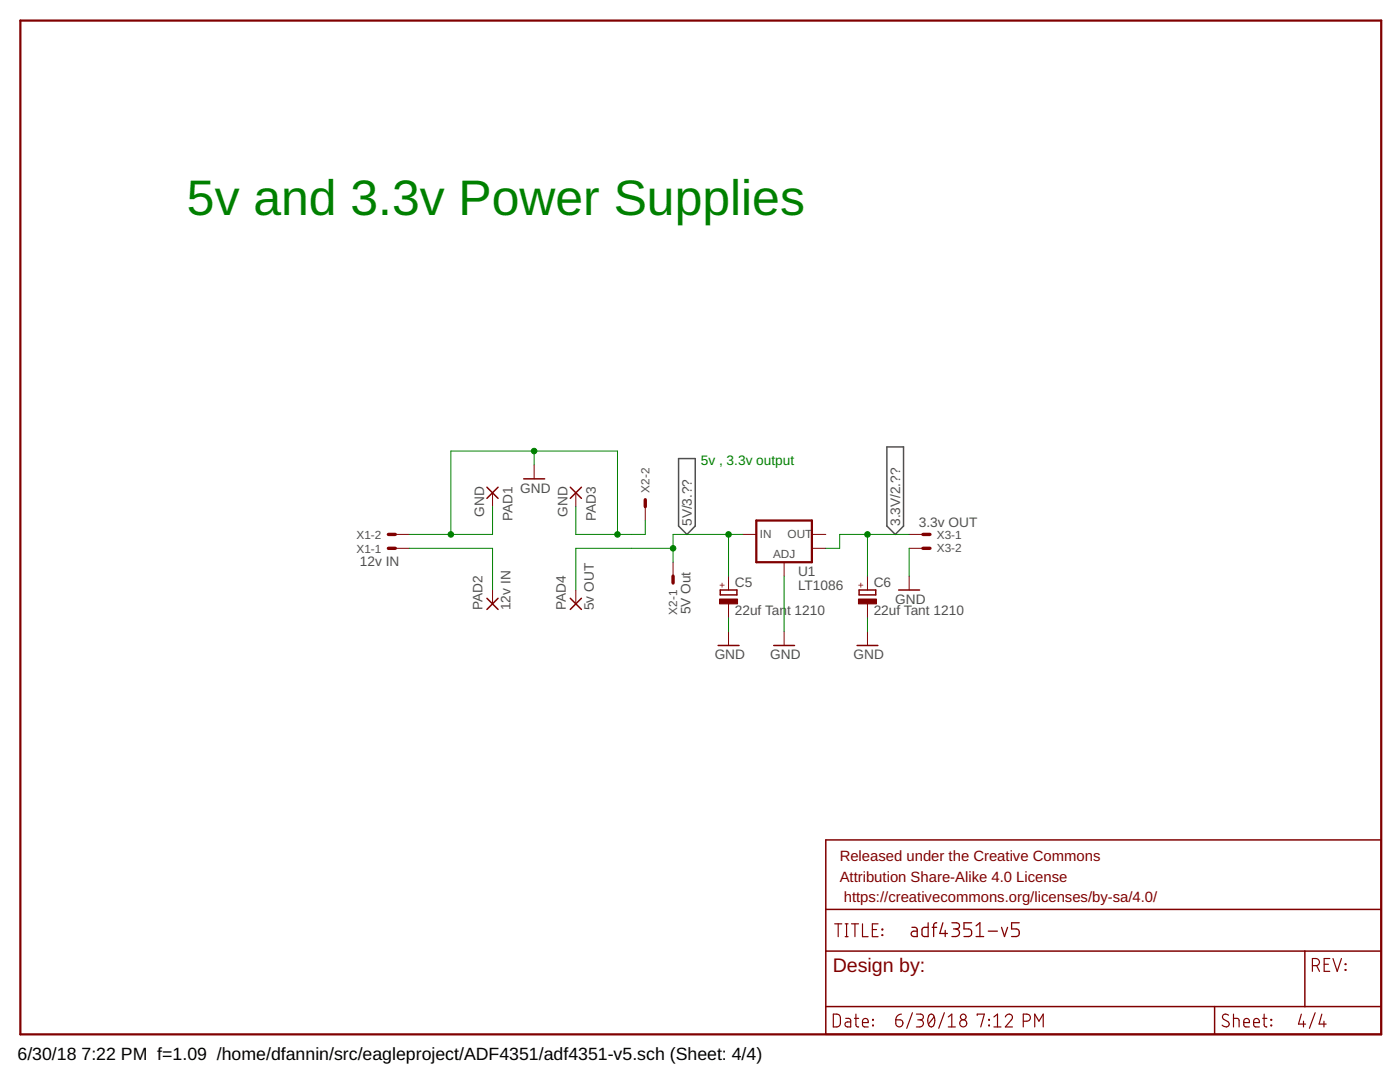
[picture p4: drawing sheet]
<svg xmlns="http://www.w3.org/2000/svg" width="279mm" height="216mm" viewBox="0 0 279 216" stroke-linecap="round" stroke-linejoin="round" font-family="sans-serif">
<path d="M135.4 91.5h3.3v13.5l-1.6 1.6-1.7-1.6zM177 89.2h3.3v15.8l-1.6 1.6-1.7-1.6z" fill="none" stroke="#505050" stroke-width=".3"/>
<g fill="none" stroke="#800000" stroke-width=".3">
<path d="M97.2 97.2l2.2 2.2M99.4 97.2l-2.2 2.2M104.5 95.5h4.2M113.8 97.2l2.2 2.2M116 97.2l-2.2 2.2M97.2 119.4l2.2 2.2M99.4 119.4l-2.2 2.2M113.8 119.4l2.2 2.2M116 119.4l-2.2 2.2M143.7 117.7h3.4v1h-3.4zM171.4 117.7h3.4v1h-3.4zM179.3 117.7h4.2"/>
<path d="M143.3 128.8h4.2M154.4 128.8h4.2M171 128.8h4.2M164.8 167.6h110.9v38.8h-110.9zM164.8 189.8h110.9M164.8 181.5h110.9M260.4 189.8v11.1M164.8 200.9h110.9M242.4 200.9v5.5"/>
</g>
<g fill="none" stroke="#800000" stroke-width=".2">
<path d="M98.3 98.3v2.8M106.6 92.8v2.7M114.9 98.3v2.8M78.9 106.6h2.8M78.9 109.4h2.8M98.3 117.7v2.8M114.9 117.7v2.8M128.8 101.1v2.8M134.3 112.2v2.8M145.4 115v2.7M148.2 106.6h2.7M156.5 112.2v2.8"/>
<path d="M162 106.6h2.8M162 109.4h2.8M173.1 115v2.7M181.4 106.6h2.8M181.4 109.4h2.8M181.4 115v2.7M145.4 120.5v2.8M145.4 126v2.8M156.5 126v2.8M173.1 120.5v2.8M173.1 126v2.8"/>
</g>
<path d="M128.8 99.7v1.4M77.5 106.6h1.4M77.5 109.4h1.4M134.3 115v1.3M184.2 106.6h1.4M184.2 109.4h1.4" fill="none" stroke="#800000" stroke-width=".68"/>
<path d="M4.1 4.1h271.6v202.3h-271.6zM150.9 103.9h11.1v8.3h-11.1z" fill="none" stroke="#800000" stroke-width=".44"/>
<g fill="#800000" stroke="#800000" stroke-width=".2">
<path d="M143.6 119.5h3.6v1h-3.6z"/>
<path d="M171.3 119.5h3.6v1h-3.6z"/>
</g>
<g fill="none" stroke="#800000" stroke-width=".23">
<path d="M166.6 184.3h1.4M167.3 184.3v2.6M168.7 184.3h.5M168.7 186.9h.5M169 184.3v2.6M169.9 184.3h1.4M170.6 184.3v2.6M172.1 184.3v2.6h1.1M174.1 185.5h.8M175.2 184.3h-1.1v2.6h1.1M176 185.4h.2v.1h-.2zM176 186.5l.2 .2z"/>
<path d="M261.9 192.7h.7a.71 .71 0 0 0 .7-.7 .71 .71 0 0 0-.7-.7h-.7v2.5M262.8 192.7l.5 1.1M264.3 192.4h.8M265.4 191.3h-1.1v2.5h1.1M266 191.3l.9 2.5 .8-2.5M268.5 192.3l.1 .2zM268.5 193.5h.1v.1h-.1zM166.3 202.4a1.21 1.21 0 0 1 1.3 .2l.1 .2a2.48 2.48 0 0 1-.1 1.8 1.21 1.21 0 0 1-1.3 .3zM168.8 203.2h.7l.3 .4v1.3h-.7a.5 .5 0 0 1-.5-.5 .5 .5 0 0 1 .5-.5h.7M170.5 203.2h.9M170.8 202.4v2.2l.6 .3M172.1 204h1.2a.6 .6 0 0 0-.4-.8 .6 .6 0 0 0-.8 .6l.2 1 1 .1"/>
<path d="M174.2 203.4l.1 .2zM174.2 204.6l.1 .1zM178.8 203.5h.8a.71 .71 0 0 1 .6 .8 .71 .71 0 0 1-.8 .6 .71 .71 0 0 1-.6-.7zM179.9 202.4a1.16 1.16 0 0 0-1.1 1.1M182.1 202.1l-1.1 3.1M182.9 202.4h.8a.57 .57 0 0 1 .6 .5 .57 .57 0 0 1-.6 .6h-.5M183.6 203.5a.71 .71 0 0 1 .7 .7 .71 .71 0 0 1-.7 .7h-.7M185.4 202.6a.59 .59 0 0 1 .7-.2 .59 .59 0 0 1 .4 .6 1.46 1.46 0 0 1-.6 1.9 1.22 1.22 0 0 1-.7-1.6zM186.4 202.9l-1.1 1.4M188.5 202.1l-1.2 3.1M189.3 204.9h1.4M189.3 202.9l.6-.5v2.5"/>
<path d="M195 202.6v-.2h1.4l-.7 2.5M197.3 204.6l.2 .1zM197.3 203.4l.2 .2zM198.4 204.9h1.4M198.4 202.9l.7-.5v2.5M200.6 202.9a.7 .7 0 0 1 1-.5 .7 .7 0 0 1 .2 1.1l-1.2 1.4h1.5M204.2 203.8h.7a.71 .71 0 0 0 .7-.7 .71 .71 0 0 0-.7-.7h-.7v2.5M206.5 204.9v-2.5l.8 1.4 .9-1.4v2.5M245.2 202.6a.64 .64 0 0 0-1-.2 .64 .64 0 0 0 0 1l.8 .4a.61 .61 0 0 1 .2 .9 .61 .61 0 0 1-.9 .1l-.4-.2M246.2 203.2l1 .1 .1 1.6M246.2 202.4v2.5M248.2 204h1.1a.59 .59 0 0 0-.4-.8 .59 .59 0 0 0-.7 .6l.1 1 1 .1"/>
<path d="M250.2 204h1.1a.6 .6 0 0 0-.4-.8 .6 .6 0 0 0-.7 .6l.1 1 1 .1M252 203.2h.8M252.3 202.4v2.2l.5 .3M253.6 204.6l.2 .1zM253.6 203.4h.2v.2h-.2zM259.7 202.4l-.6 1.9h1.5M260.1 203.8v1.1M262.5 202.1l-1.2 3.1M263.8 202.4l-.6 1.9h1.5M264.2 203.8v1.1"/>
<circle cx="192.2" cy="204.2" r=".71"/>
<circle cx="192.2" cy="202.9" r=".56"/>
</g>
<g fill="none" stroke="#800000" stroke-width=".25">
<path d="M182 185l.8 .1 .2 .2v1.6h-.6a.54 .54 0 0 1-.6-.6 .54 .54 0 0 1 .6-.5h.6M185.2 184.1v2.8l-1.1-.1-.1-.4v-1.1l.5-.3h.7M186 185h.9M186.9 184.1l-.4 .2-.2 .3v2.3M188.2 184.1l-.6 2.2h1.5M188.6 185.7v1.2M190 184.1h.9a.61 .61 0 0 1 .6 .6 .61 .61 0 0 1-.6 .7h-.6M190.7 185.4a.76 .76 0 0 1 .8 .7 .76 .76 0 0 1-.8 .8h-.7M193.9 184.1h-1.5v1.3h.9a.78 .78 0 0 1 .6 .7 .78 .78 0 0 1-.6 .8h-.9M194.8 186.9h1.5M194.8 184.7l.8-.6v2.8M197.2 185.8h1.9"/>
<path d="M199.9 185l.6 1.9 .6-1.9M203.4 184.1h-1.5v1.3h.9a.78 .78 0 0 1 .6 .7 .78 .78 0 0 1-.6 .8h-.9"/>
</g>
<g fill="none" stroke="#008000" stroke-width=".2">
<path d="M106.6 90v2.8M81.7 109.4h16.6v8.3M90 106.6v-16.6h33.2v16.6M98.3 101.1v5.5h-16.6M114.9 101.1v5.5h13.9v-2.7M134.3 109.4h-19.4v8.3M145.4 106.6v8.4M148.2 106.6h-13.9v5.6M156.5 115v11M173.1 106.6v8.4M181.4 106.6h-13.8v2.8h-2.8M181.4 109.4v5.6"/>
<path d="M145.4 123.3v2.7M173.1 123.3v2.7"/>
</g>
<g fill="#008000" stroke="#008000" stroke-width=".2">
<circle cx="134.3" cy="109.4" r=".55"/>
<circle cx="145.4" cy="106.6" r=".55"/>
<circle cx="173.1" cy="106.6" r=".55"/>
<circle cx="90" cy="106.6" r=".55"/>
<circle cx="106.6" cy="90" r=".55"/>
<circle cx="123.2" cy="106.6" r=".55"/>
</g>
<text font-size="9.9" fill="#008000" x="37.3" y="42.9">5v and 3.3v Power Supplies</text>
<text font-size="3.9" fill="#800000" x="166.2" y="193.9">Design by:</text>
<g font-size="3.5">
<text x="3.5" y="211.4">6/30/18</text>
<text x="16.3" y="211.4">7:22 PM f=1.09 /home/dfannin/src/eagleproject/ADF4351/adf4351-v5.sch (Sheet: 4/4)</text>
</g>
<g font-size="3" fill="#800000">
<text x="167.6" y="171.8">Released under the Creative Commons</text>
<text x="167.6" y="175.9">Attribution Share-Alike 4.0 License</text>
<text x="168.4" y="180.1">https://creativecommons.org/licenses/by-sa/4.0/</text>
</g>
<text font-size="2.7" fill="#008000" x="139.9" y="92.8">5v , 3.3v output</text>
<g font-size="2.7" fill="#505050">
<text x="103.8" y="98.3">GND</text>
<text x="96.6" y="103.2" transform="rotate(-90 96.6 103.2)">GND</text>
<text x="102.3" y="104" transform="rotate(-90 102.3 104)">PAD1</text>
<text x="113.3" y="103.2" transform="rotate(-90 113.3 103.2)">GND</text>
<text x="118.9" y="104" transform="rotate(-90 118.9 104)">PAD3</text>
<text x="138.1" y="105" transform="rotate(-90 138.1 105)">5V/3.??</text>
<text x="179.6" y="105" transform="rotate(-90 179.6 105)">3.3V/2.??</text>
<text x="183.4" y="105.1">3.3v OUT</text>
<text x="71.8" y="112.9">12v IN</text>
<text x="146.7" y="117.2">C5</text>
<text x="159.3" y="117.7">LT1086</text>
<text x="159.3" y="115">U1</text>
<text x="174.4" y="117.2">C6</text>
<text x="96.3" y="121.7" transform="rotate(-90 96.3 121.7)">PAD2</text>
<text x="101.9" y="121.7" transform="rotate(-90 101.9 121.7)">12v IN</text>
<text x="112.9" y="121.7" transform="rotate(-90 112.9 121.7)">PAD4</text>
<text x="118.5" y="121.7" transform="rotate(-90 118.5 121.7)">5v OUT</text>
<text x="137.8" y="122.6" transform="rotate(-90 137.8 122.6)">5V Out</text>
<text x="146.7" y="122.7">22uf Tan</text>
<text x="157.1" y="122.7">t 1210</text>
<text x="174.4" y="122.7">22uf Tant 1210</text>
<text x="178.7" y="120.5">GND</text>
<text x="142.6" y="131.6">GND</text>
<text x="153.7" y="131.6">GND</text>
<text x="170.3" y="131.6">GND</text>
</g>
<g font-size="2.3" fill="#505050">
<text x="129.6" y="98.3" transform="rotate(-90 129.6 98.3)">X2-2</text>
<text x="71.2" y="107.5">X1-2</text>
<text x="151.6" y="107.3">IN</text>
<text x="157.2" y="107.3">OUT</text>
<text x="187" y="107.5">X3-1</text>
<text x="71.2" y="110.2">X1-1</text>
<text x="154.3" y="111.3">ADJ</text>
<text x="187" y="110.2">X3-2</text>
<text x="135.2" y="122.7" transform="rotate(-90 135.2 122.7)">X2-1</text>
</g>
<g font-size="1.9" fill="#800000">
<text x="144.8" y="117.3" transform="rotate(-90 144.8 117.3)">+</text>
<text x="172.5" y="117.3" transform="rotate(-90 172.5 117.3)">+</text>
</g>
</svg>
